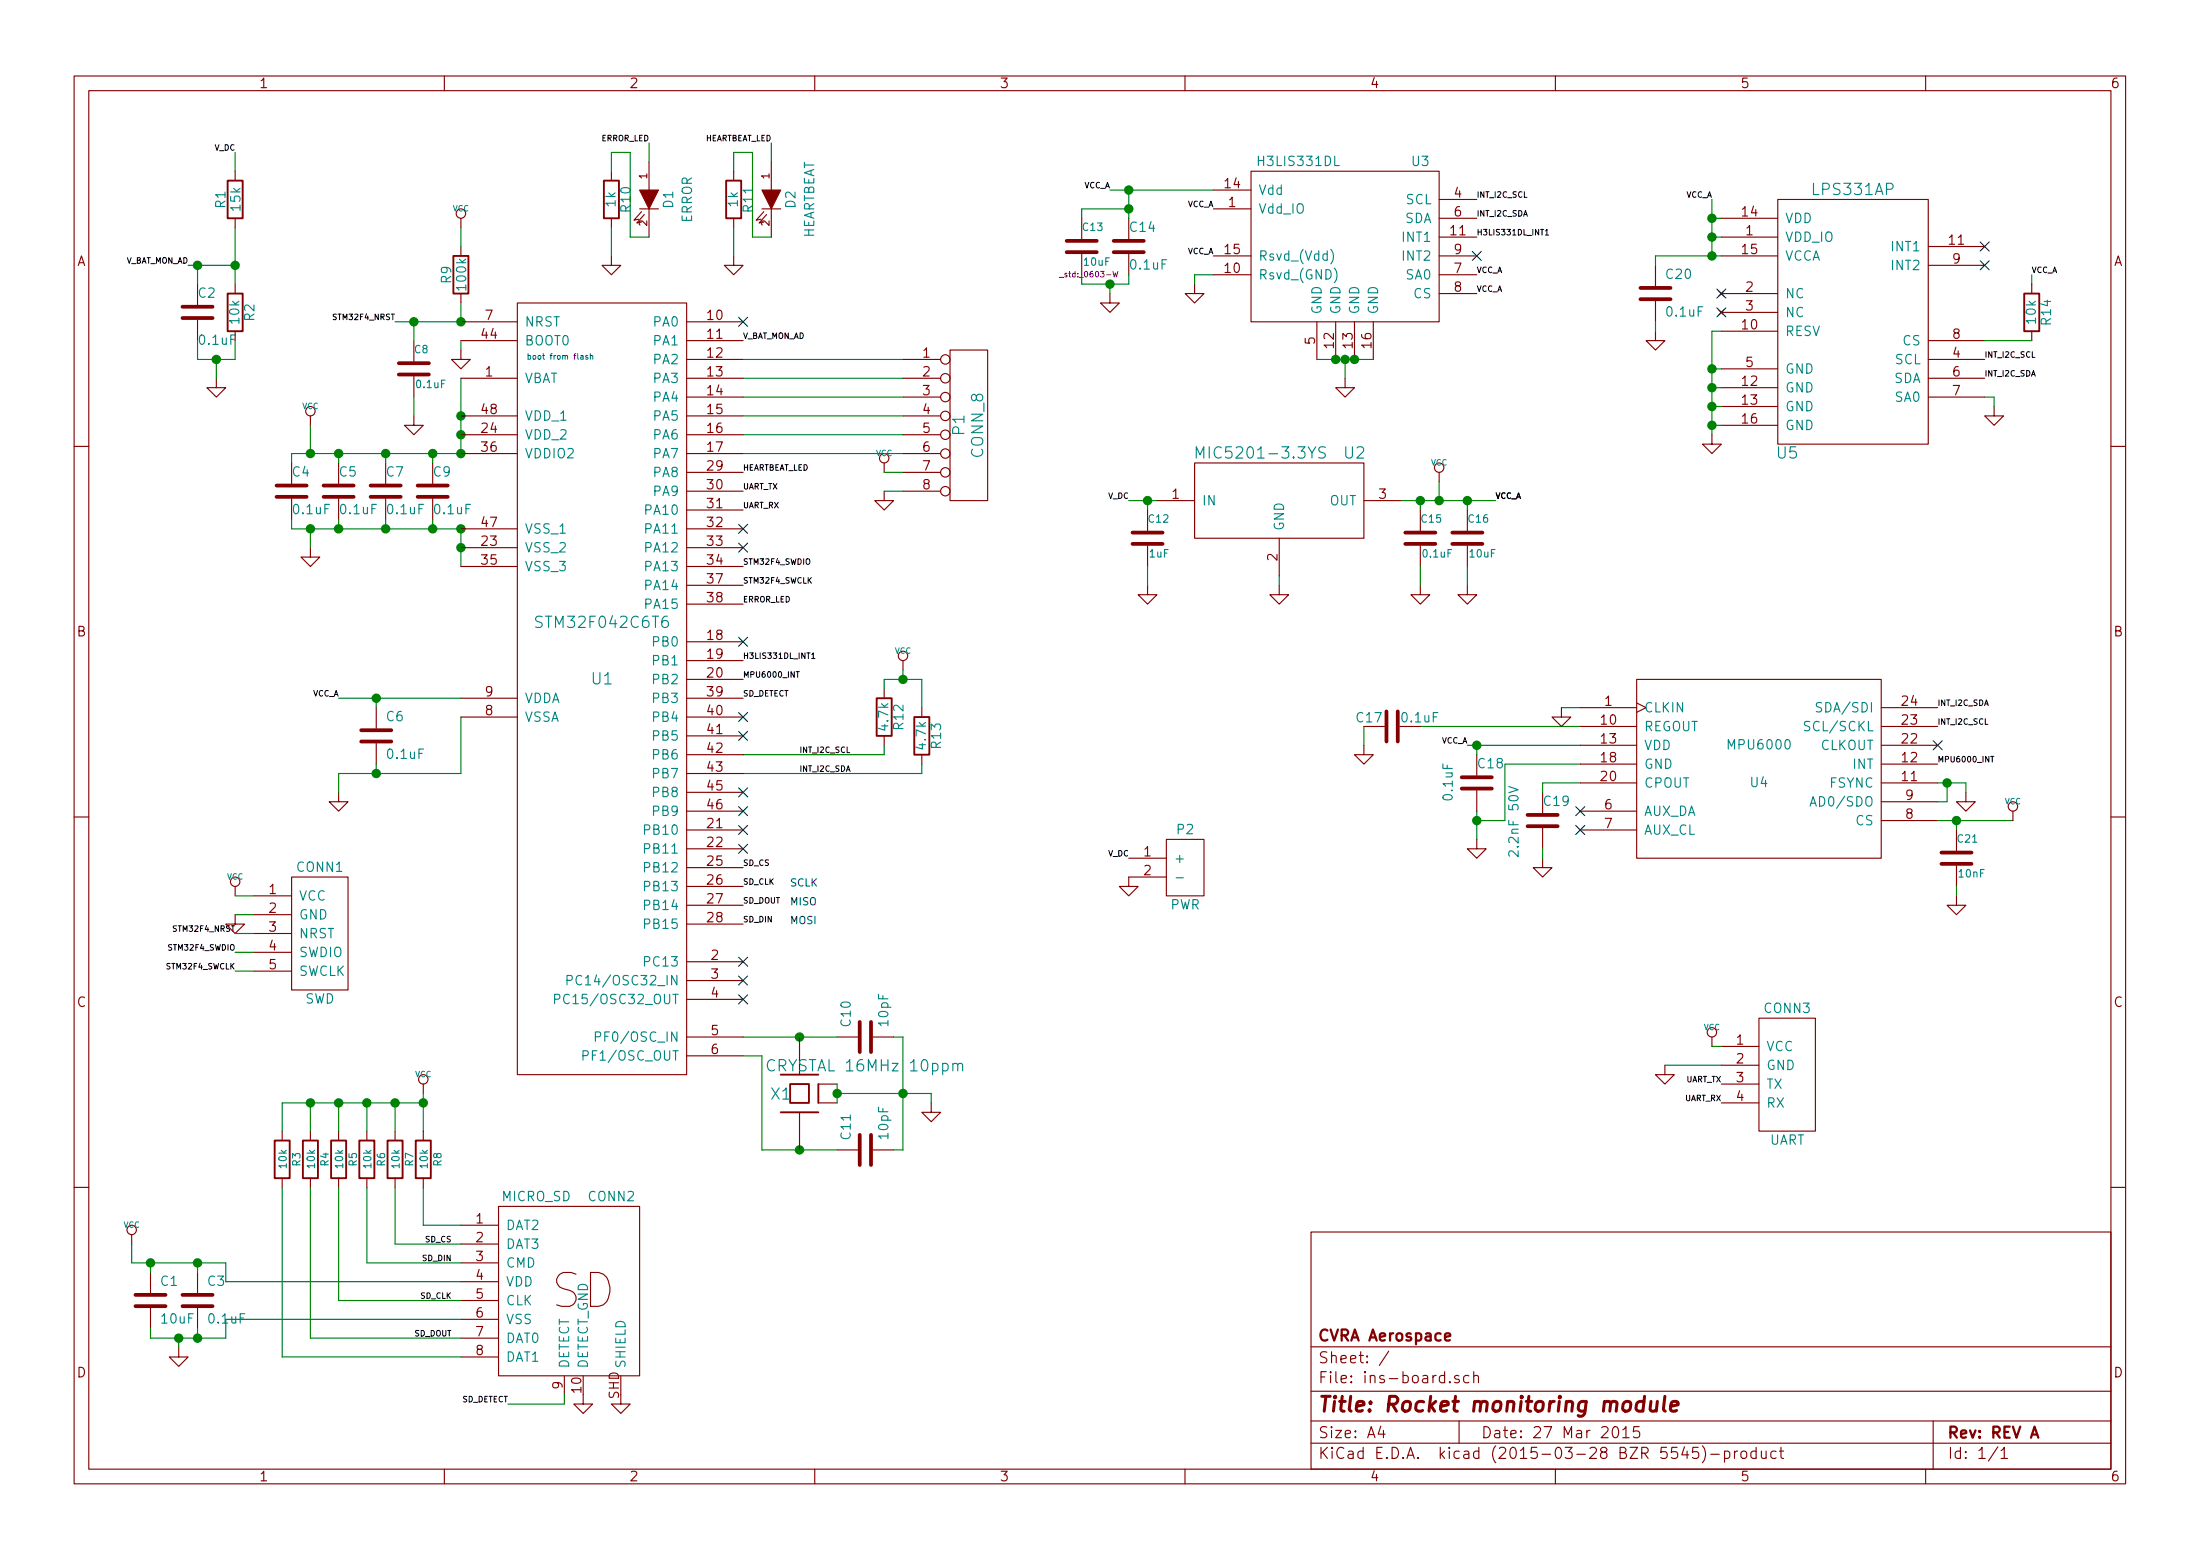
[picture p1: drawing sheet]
EESchema Schematic File Version 2
LIBS:power
LIBS:device
LIBS:transistors
LIBS:conn
LIBS:linear
LIBS:regul
LIBS:74xx
LIBS:cmos4000
LIBS:adc-dac
LIBS:memory
LIBS:xilinx
LIBS:special
LIBS:microcontrollers
LIBS:dsp
LIBS:microchip
LIBS:analog_switches
LIBS:motorola
LIBS:texas
LIBS:intel
LIBS:audio
LIBS:interface
LIBS:digital-audio
LIBS:philips
LIBS:display
LIBS:cypress
LIBS:siliconi
LIBS:opto
LIBS:atmel
LIBS:contrib
LIBS:valves
LIBS:_connectors
LIBS:_div
LIBS:_sensors
LIBS:_stm32
LIBS:_linear-regulators
LIBS:ins-board-cache
EELAYER 25 0
EELAYER END
$Descr A4 11693 8268
encoding utf-8
Sheet 1 1
Title "Rocket monitoring module"
Date "27 Mar 2015"
Rev "REV A"
Comp "CVRA Aerospace"
Comment1 ""
Comment2 ""
Comment3 ""
Comment4 ""
$EndDescr
$Comp
L R R13
U 1 1
P 4900 3900
F 0 "R13" V 4980 3900 50  0000 C CNN
F 1 "4.7k" V 4900 3900 50  0000 C CNN
F 2 "_std:_0603-W" H 4900 3900 60  0001 C CNN
F 3 "" H 4900 3900 60  0001 C CNN
	1    4900 3900
	1    0    0    -1  
$EndComp
$Comp
L R R12
U 1 1
P 4700 3800
F 0 "R12" V 4780 3800 50  0000 C CNN
F 1 "4.7k" V 4700 3800 50  0000 C CNN
F 2 "_std:_0603-W" H 4700 3800 60  0001 C CNN
F 3 "" H 4700 3800 60  0001 C CNN
	1    4700 3800
	1    0    0    -1  
$EndComp
Text Label 10300 4050 0    30   ~ 0
MPU6000_INT
Text Label 3950 3700 0    30   ~ 0
SD_DETECT
Text Label 2700 7450 2    30   ~ 0
SD_DETECT
Text Label 1250 800  2    30   ~ 0
V_DC
$Comp
L C C2
U 1 1
P 1050 1650
F 0 "C2" H 1050 1750 50  0000 L CNN
F 1 "0.1uF" H 1050 1500 50  0000 L CNN
F 2 "_std:_0603-W" H 1050 1650 60  0001 C CNN
F 3 "" H 1050 1650 60  0001 C CNN
	1    1050 1650
	1    0    0    -1  
$EndComp
$Comp
L R R2
U 1 1
P 1250 1650
F 0 "R2" V 1330 1650 50  0000 C CNN
F 1 "10k" V 1250 1650 50  0000 C CNN
F 2 "_std:_0603-W" H 1250 1650 60  0001 C CNN
F 3 "" H 1250 1650 60  0001 C CNN
	1    1250 1650
	1    0    0    -1  
$EndComp
$Comp
L R R1
U 1 1
P 1250 1050
F 0 "R1" V 1330 1050 50  0000 C CNN
F 1 "15k" V 1250 1050 50  0000 C CNN
F 2 "_std:_0603-W" H 1250 1050 60  0001 C CNN
F 3 "" H 1250 1050 60  0001 C CNN
	1    1250 1050
	-1   0    0    1   
$EndComp
Text Label 1000 1400 2    30   ~ 0
V_BAT_MON_AD
Text Label 3950 3600 0    30   ~ 0
MPU6000_INT
Text Label 3950 3200 0    30   ~ 0
ERROR_LED
Text Label 3450 750  2    30   ~ 0
ERROR_LED
$Comp
L GND #PWR01
U 1 1
P 3250 1350
F 0 "#PWR01" H 3250 1350 30  0001 C CNN
F 1 "GND" H 3250 1280 30  0001 C CNN
F 2 "" H 3250 1350 60  0001 C CNN
F 3 "" H 3250 1350 60  0001 C CNN
	1    3250 1350
	1    0    0    -1  
$EndComp
$Comp
L R R10
U 1 1
P 3250 1050
F 0 "R10" V 3330 1050 50  0000 C CNN
F 1 "1k" V 3250 1050 50  0000 C CNN
F 2 "_std:_0603-W" H 3250 1050 60  0001 C CNN
F 3 "" H 3250 1050 60  0001 C CNN
	1    3250 1050
	1    0    0    -1  
$EndComp
$Comp
L LED D1
U 1 1
P 3450 1050
F 0 "D1" H 3450 1150 50  0000 C CNN
F 1 "ERROR" H 3450 1250 50  0000 C CNN
F 2 "_std:_0603-W" H 3450 1050 60  0001 C CNN
F 3 "" H 3450 1050 60  0001 C CNN
	1    3450 1050
	0    1    1    0   
$EndComp
Text Label 4250 4100 0    30   ~ 0
INT_I2C_SDA
Text Label 4250 4000 0    30   ~ 0
INT_I2C_SCL
$Comp
L GND #PWR02
U 1 1
P 4950 5850
F 0 "#PWR02" H 4950 5850 30  0001 C CNN
F 1 "GND" H 4950 5780 30  0001 C CNN
F 2 "" H 4950 5850 60  0001 C CNN
F 3 "" H 4950 5850 60  0001 C CNN
	1    4950 5850
	1    0    0    -1  
$EndComp
$Comp
L C C10
U 1 1
P 4600 5500
F 0 "C10" H 4650 5600 50  0000 L CNN
F 1 "10pF" H 4650 5400 50  0000 L CNN
F 2 "_std:_0603-W" H 4600 5500 60  0001 C CNN
F 3 "" H 4600 5500 60  0001 C CNN
	1    4600 5500
	0    -1   -1   0   
$EndComp
$Comp
L C C11
U 1 1
P 4600 6100
F 0 "C11" H 4650 6200 50  0000 L CNN
F 1 "10pF" H 4650 6000 50  0000 L CNN
F 2 "_std:_0603-W" H 4600 6100 60  0001 C CNN
F 3 "" H 4600 6100 60  0001 C CNN
	1    4600 6100
	0    -1   -1   0   
$EndComp
Text Label 6000 4550 2    30   ~ 0
V_DC
$Comp
L GND #PWR03
U 1 1
P 6000 4650
F 0 "#PWR03" H 6000 4650 30  0001 C CNN
F 1 "GND" H 6000 4580 30  0001 C CNN
F 2 "" H 6000 4650 60  0001 C CNN
F 3 "" H 6000 4650 60  0001 C CNN
	1    6000 4650
	1    0    0    -1  
$EndComp
$Comp
L C C1
U 1 1
P 800 6900
F 0 "C1" H 850 7000 50  0000 L CNN
F 1 "10uF" H 850 6800 50  0000 L CNN
F 2 "_std:_0603-W" H 800 6900 60  0001 C CNN
F 3 "" H 800 6900 60  0001 C CNN
	1    800  6900
	1    0    0    -1  
$EndComp
$Comp
L VCC #PWR04
U 1 1
P 700 6600
F 0 "#PWR04" H 700 6700 30  0001 C CNN
F 1 "VCC" H 700 6700 30  0000 C CNN
F 2 "" H 700 6600 60  0001 C CNN
F 3 "" H 700 6600 60  0001 C CNN
	1    700  6600
	1    0    0    -1  
$EndComp
$Comp
L C C3
U 1 1
P 1050 6900
F 0 "C3" H 1100 7000 50  0000 L CNN
F 1 "0.1uF" H 1100 6800 50  0000 L CNN
F 2 "_std:_0603-W" H 1050 6900 60  0001 C CNN
F 3 "" H 1050 6900 60  0001 C CNN
	1    1050 6900
	1    0    0    -1  
$EndComp
$Comp
L GND #PWR05
U 1 1
P 3300 7400
F 0 "#PWR05" H 3300 7400 30  0001 C CNN
F 1 "GND" H 3300 7330 30  0001 C CNN
F 2 "" H 3300 7400 60  0001 C CNN
F 3 "" H 3300 7400 60  0001 C CNN
	1    3300 7400
	1    0    0    -1  
$EndComp
$Comp
L GND #PWR06
U 1 1
P 950 7150
F 0 "#PWR06" H 950 7150 30  0001 C CNN
F 1 "GND" H 950 7080 30  0001 C CNN
F 2 "" H 950 7150 60  0001 C CNN
F 3 "" H 950 7150 60  0001 C CNN
	1    950  7150
	1    0    0    -1  
$EndComp
Text Label 2100 1700 2    30   ~ 0
STM32F4_NRST
Text Label 1250 4950 2    30   ~ 0
STM32F4_NRST
Text Label 2400 6900 2    30   ~ 0
SD_CLK
Text Label 2400 7100 2    30   ~ 0
SD_DOUT
Text Label 2400 6700 2    30   ~ 0
SD_DIN
Text Notes 2800 1900 0    30   ~ 0
boot from flash
$Comp
L GND #PWR07
U 1 1
P 2450 1850
F 0 "#PWR07" H 2450 1850 30  0001 C CNN
F 1 "GND" H 2450 1780 30  0001 C CNN
F 2 "" H 2450 1850 60  0001 C CNN
F 3 "" H 2450 1850 60  0001 C CNN
	1    2450 1850
	1    0    0    -1  
$EndComp
$Comp
L VCC #PWR08
U 1 1
P 2450 1200
F 0 "#PWR08" H 2450 1300 30  0001 C CNN
F 1 "VCC" H 2450 1300 30  0000 C CNN
F 2 "" H 2450 1200 60  0001 C CNN
F 3 "" H 2450 1200 60  0001 C CNN
	1    2450 1200
	1    0    0    -1  
$EndComp
$Comp
L R R9
U 1 1
P 2450 1450
F 0 "R9" V 2530 1450 50  0000 C CNN
F 1 "100k" V 2450 1450 50  0000 C CNN
F 2 "_std:_0603-W" H 2450 1450 60  0001 C CNN
F 3 "" H 2450 1450 60  0001 C CNN
	1    2450 1450
	-1   0    0    1   
$EndComp
$Comp
L VCC #PWR09
U 1 1
P 1250 4750
F 0 "#PWR09" H 1250 4850 30  0001 C CNN
F 1 "VCC" H 1250 4850 30  0000 C CNN
F 2 "" H 1250 4750 60  0001 C CNN
F 3 "" H 1250 4750 60  0001 C CNN
	1    1250 4750
	1    0    0    -1  
$EndComp
$Comp
L GND #PWR010
U 1 1
P 1250 4850
F 0 "#PWR010" H 1250 4850 30  0001 C CNN
F 1 "GND" H 1250 4780 30  0001 C CNN
F 2 "" H 1250 4850 60  0001 C CNN
F 3 "" H 1250 4850 60  0001 C CNN
	1    1250 4850
	1    0    0    -1  
$EndComp
$Comp
L GND #PWR011
U 1 1
P 1800 4200
F 0 "#PWR011" H 1800 4200 30  0001 C CNN
F 1 "GND" H 1800 4130 30  0001 C CNN
F 2 "" H 1800 4200 60  0001 C CNN
F 3 "" H 1800 4200 60  0001 C CNN
	1    1800 4200
	1    0    0    -1  
$EndComp
$Comp
L GND #PWR012
U 1 1
P 1650 2900
F 0 "#PWR012" H 1650 2900 30  0001 C CNN
F 1 "GND" H 1650 2830 30  0001 C CNN
F 2 "" H 1650 2900 60  0001 C CNN
F 3 "" H 1650 2900 60  0001 C CNN
	1    1650 2900
	1    0    0    -1  
$EndComp
$Comp
L C C4
U 1 1
P 1550 2600
F 0 "C4" H 1550 2700 50  0000 L CNN
F 1 "0.1uF" H 1550 2500 50  0000 L CNN
F 2 "_std:_0603-W" H 1550 2600 60  0001 C CNN
F 3 "" H 1550 2600 60  0001 C CNN
	1    1550 2600
	1    0    0    -1  
$EndComp
$Comp
L C C5
U 1 1
P 1800 2600
F 0 "C5" H 1800 2700 50  0000 L CNN
F 1 "0.1uF" H 1800 2500 50  0000 L CNN
F 2 "_std:_0603-W" H 1800 2600 60  0001 C CNN
F 3 "" H 1800 2600 60  0001 C CNN
	1    1800 2600
	1    0    0    -1  
$EndComp
$Comp
L C C7
U 1 1
P 2050 2600
F 0 "C7" H 2050 2700 50  0000 L CNN
F 1 "0.1uF" H 2050 2500 50  0000 L CNN
F 2 "_std:_0603-W" H 2050 2600 60  0001 C CNN
F 3 "" H 2050 2600 60  0001 C CNN
	1    2050 2600
	1    0    0    -1  
$EndComp
$Comp
L C C9
U 1 1
P 2300 2600
F 0 "C9" H 2300 2700 50  0000 L CNN
F 1 "0.1uF" H 2300 2500 50  0000 L CNN
F 2 "_std:_0603-W" H 2300 2600 60  0001 C CNN
F 3 "" H 2300 2600 60  0001 C CNN
	1    2300 2600
	1    0    0    -1  
$EndComp
$Comp
L C C6
U 1 1
P 2000 3900
F 0 "C6" H 2050 4000 50  0000 L CNN
F 1 "0.1uF" H 2050 3800 50  0000 L CNN
F 2 "_std:_0603-W" H 2000 3900 60  0001 C CNN
F 3 "" H 2000 3900 60  0001 C CNN
	1    2000 3900
	1    0    0    -1  
$EndComp
$Comp
L VCC #PWR013
U 1 1
P 1650 2250
F 0 "#PWR013" H 1650 2350 30  0001 C CNN
F 1 "VCC" H 1650 2350 30  0000 C CNN
F 2 "" H 1650 2250 60  0001 C CNN
F 3 "" H 1650 2250 60  0001 C CNN
	1    1650 2250
	1    0    0    -1  
$EndComp
$Comp
L MICRO_SD CONN2
U 1 1
P 3050 6850
F 0 "CONN2" H 3250 7350 50  0000 C CNN
F 1 "MICRO_SD" H 2850 7350 50  0000 C CNN
F 2 "_div:_Molex-microSD-502570-0893" H 3150 6850 50  0001 C CNN
F 3 "DOCUMENTATION" H 3150 6850 50  0001 C CNN
	1    3050 6850
	1    0    0    -1  
$EndComp
$Comp
L GND #PWR014
U 1 1
P 3900 1350
F 0 "#PWR014" H 3900 1350 30  0001 C CNN
F 1 "GND" H 3900 1280 30  0001 C CNN
F 2 "" H 3900 1350 60  0001 C CNN
F 3 "" H 3900 1350 60  0001 C CNN
	1    3900 1350
	1    0    0    -1  
$EndComp
$Comp
L R R11
U 1 1
P 3900 1050
F 0 "R11" V 3980 1050 50  0000 C CNN
F 1 "1k" V 3900 1050 50  0000 C CNN
F 2 "_std:_0603-W" H 3900 1050 60  0001 C CNN
F 3 "" H 3900 1050 60  0001 C CNN
	1    3900 1050
	1    0    0    -1  
$EndComp
$Comp
L LED D2
U 1 1
P 4100 1050
F 0 "D2" H 4100 1150 50  0000 C CNN
F 1 "HEARTBEAT" H 4100 1250 50  0000 C CNN
F 2 "_std:_0603-W" H 4100 1050 60  0001 C CNN
F 3 "" H 4100 1050 60  0001 C CNN
	1    4100 1050
	0    1    1    0   
$EndComp
Text Label 4100 750  2    30   ~ 0
HEARTBEAT_LED
Text Label 3950 2500 0    30   ~ 0
HEARTBEAT_LED
Text Label 7850 1250 0    30   ~ 0
H3LIS331DL_INT1
$Comp
L GND #PWR015
U 1 1
P 1150 2000
F 0 "#PWR015" H 1150 2000 30  0001 C CNN
F 1 "GND" H 1150 1930 30  0001 C CNN
F 2 "" H 1150 2000 60  0000 C CNN
F 3 "" H 1150 2000 60  0000 C CNN
	1    1150 2000
	1    0    0    -1  
$EndComp
Connection ~ 2450 2300
Connection ~ 2450 2200
Connection ~ 2050 2800
Connection ~ 1800 2800
Connection ~ 1800 2400
Connection ~ 2050 2400
Connection ~ 2300 2400
Connection ~ 2300 2800
Connection ~ 2000 4100
Connection ~ 2000 3700
Wire Wire Line
	1050 1900 1250 1900
Wire Wire Line
	1050 1800 1050 1900
Wire Wire Line
	1000 1400 1250 1400
Wire Wire Line
	3950 5500 4450 5500
Wire Wire Line
	4800 5500 4800 6100
Wire Wire Line
	1800 4100 2450 4100
Wire Wire Line
	1200 7100 1200 7000
Wire Wire Line
	2450 1800 2450 1850
Connection ~ 1650 2800
Wire Wire Line
	1650 2800 1650 2900
Connection ~ 2450 2400
Wire Wire Line
	2450 2800 2450 3000
Wire Wire Line
	1650 2400 1650 2250
Connection ~ 1650 2400
Wire Wire Line
	2450 4100 2450 3800
Wire Wire Line
	1800 4100 1800 4200
Wire Wire Line
	2100 1700 2450 1700
Wire Wire Line
	950  7100 950  7150
Wire Wire Line
	1200 6700 1200 6800
Wire Wire Line
	800  7100 1200 7100
Connection ~ 950  7100
Wire Wire Line
	4450 5800 4950 5800
Connection ~ 4800 5800
Wire Wire Line
	4050 6100 4450 6100
Wire Wire Line
	3250 1200 3250 1350
Wire Wire Line
	3350 800  3350 1250
Wire Wire Line
	3350 1250 3450 1250
Wire Wire Line
	700  6700 1200 6700
Wire Wire Line
	1250 1200 1250 1500
Connection ~ 1150 1900
Wire Wire Line
	1050 1400 1050 1500
Wire Wire Line
	4900 3600 4900 3750
Wire Wire Line
	4700 3600 4900 3600
Connection ~ 1050 6700
Connection ~ 800  6700
Connection ~ 1050 7100
Connection ~ 4250 5500
Connection ~ 4250 6100
Connection ~ 1250 1400
Connection ~ 2450 1700
Connection ~ 1050 1400
Wire Wire Line
	1950 6700 2450 6700
Wire Wire Line
	1200 6800 2450 6800
Wire Wire Line
	1800 6900 2450 6900
Wire Wire Line
	1200 7000 2450 7000
Wire Wire Line
	1650 7100 2450 7100
Wire Wire Line
	3950 4000 4700 4000
Wire Wire Line
	3950 4100 4900 4100
Wire Wire Line
	3900 1200 3900 1350
Wire Wire Line
	4000 800  4000 1250
Wire Wire Line
	4000 1250 4100 1250
Wire Wire Line
	4950 5800 4950 5850
Wire Wire Line
	4050 6100 4050 5600
Wire Wire Line
	4050 5600 3950 5600
Wire Wire Line
	1150 2000 1150 1900
Wire Wire Line
	700  6700 700  6600
Wire Wire Line
	2700 7450 3000 7450
Wire Wire Line
	3000 7450 3000 7400
$Comp
L XTAL-SMD-4-PADS X1
U 1 1
P 4250 5800
F 0 "X1" V 4250 5900 60  0000 C CNN
F 1 "CRYSTAL 16MHz 10ppm" V 4400 5450 60  0000 C CNN
F 2 "_div:_TSX-3225-SMD-XTAL" H 4250 5800 60  0001 C CNN
F 3 "" H 4250 5800 60  0000 C CNN
	1    4250 5800
	0    -1   -1   0   
$EndComp
Wire Wire Line
	4450 5750 4450 5850
Connection ~ 4450 5800
$Comp
L GND #PWR016
U 1 1
P 3100 7400
F 0 "#PWR016" H 3100 7400 30  0001 C CNN
F 1 "GND" H 3100 7330 30  0001 C CNN
F 2 "" H 3100 7400 60  0001 C CNN
F 3 "" H 3100 7400 60  0001 C CNN
	1    3100 7400
	1    0    0    -1  
$EndComp
Wire Wire Line
	3250 800  3350 800 
Wire Wire Line
	3450 750  3450 850 
Wire Wire Line
	3900 800  4000 800 
Wire Wire Line
	4100 750  4100 850 
$Comp
L PWR P2
U 1 1
P 6350 4600
F 0 "P2" H 6300 4800 50  0000 C CNN
F 1 "PWR" H 6300 4400 50  0000 C CNN
F 2 "_connectors:_Molex-PicoBlade-SMD-2" H 6600 4600 50  0001 C CNN
F 3 "DOCUMENTATION" H 6600 4600 50  0001 C CNN
	1    6350 4600
	1    0    0    -1  
$EndComp
Connection ~ 7850 3950
Wire Wire Line
	7800 3950 8400 3950
Wire Wire Line
	7550 3850 8400 3850
Wire Wire Line
	8300 3750 8400 3750
Wire Wire Line
	8400 4050 8000 4050
Wire Wire Line
	7850 4300 7850 4450
Wire Wire Line
	7250 3850 7250 3950
Wire Wire Line
	7850 4350 8000 4350
Wire Wire Line
	8000 4350 8000 4050
Wire Wire Line
	8200 4150 8400 4150
Connection ~ 7850 4350
$Comp
L C C20
U 1 1
P 8800 1550
F 0 "C20" H 8850 1650 50  0000 L CNN
F 1 "0.1uF" H 8850 1450 50  0000 L CNN
F 2 "_std:_0603-W" H 8800 1550 60  0001 C CNN
F 3 "" H 8800 1550 60  0001 C CNN
	1    8800 1550
	1    0    0    -1  
$EndComp
$Comp
L MPU6000 U4
U 1 1
P 9350 4050
F 0 "U4" H 9350 3950 50  0000 C CNN
F 1 "MPU6000" H 9350 4150 50  0000 C CNN
F 2 "_sensors:_MPU-60X0" H 9350 4050 50  0001 C CNN
F 3 "DOCUMENTATION" H 9350 4050 50  0001 C CNN
	1    9350 4050
	1    0    0    -1  
$EndComp
$Comp
L GND #PWR017
U 1 1
P 8300 3750
F 0 "#PWR017" H 8300 3750 30  0001 C CNN
F 1 "GND" H 8300 3680 30  0001 C CNN
F 2 "" H 8300 3750 60  0001 C CNN
F 3 "" H 8300 3750 60  0001 C CNN
	1    8300 3750
	1    0    0    -1  
$EndComp
$Comp
L C C17
U 1 1
P 7400 3850
F 0 "C17" V 7450 3900 50  0000 L CNN
F 1 "0.1uF" V 7450 3600 50  0000 L CNN
F 2 "_std:_0603-W" H 7400 3850 60  0001 C CNN
F 3 "" H 7400 3850 60  0001 C CNN
	1    7400 3850
	0    -1   -1   0   
$EndComp
$Comp
L GND #PWR018
U 1 1
P 7250 3950
F 0 "#PWR018" H 7250 3950 30  0001 C CNN
F 1 "GND" H 7250 3880 30  0001 C CNN
F 2 "" H 7250 3950 60  0001 C CNN
F 3 "" H 7250 3950 60  0001 C CNN
	1    7250 3950
	1    0    0    -1  
$EndComp
$Comp
L GND #PWR019
U 1 1
P 7850 4450
F 0 "#PWR019" H 7850 4450 30  0001 C CNN
F 1 "GND" H 7850 4380 30  0001 C CNN
F 2 "" H 7850 4450 60  0001 C CNN
F 3 "" H 7850 4450 60  0001 C CNN
	1    7850 4450
	1    0    0    -1  
$EndComp
$Comp
L C C19
U 1 1
P 8200 4350
F 0 "C19" H 8200 4450 50  0000 L CNN
F 1 "2.2nF 50V" V 8050 4150 50  0000 L CNN
F 2 "_std:_0603-W" H 8200 4350 60  0001 C CNN
F 3 "" H 8200 4350 60  0001 C CNN
	1    8200 4350
	1    0    0    -1  
$EndComp
$Comp
L GND #PWR020
U 1 1
P 8200 4550
F 0 "#PWR020" H 8200 4550 30  0001 C CNN
F 1 "GND" H 8200 4480 30  0001 C CNN
F 2 "" H 8200 4550 60  0001 C CNN
F 3 "" H 8200 4550 60  0001 C CNN
	1    8200 4550
	1    0    0    -1  
$EndComp
$Comp
L C C18
U 1 1
P 7850 4150
F 0 "C18" H 7850 4250 50  0000 L CNN
F 1 "0.1uF" V 7700 4050 50  0000 L CNN
F 2 "_std:_0603-W" H 7850 4150 60  0001 C CNN
F 3 "" H 7850 4150 60  0001 C CNN
	1    7850 4150
	1    0    0    -1  
$EndComp
NoConn ~ 10300 3950
NoConn ~ 8400 4300
NoConn ~ 8400 4400
$Comp
L GND #PWR021
U 1 1
P 10600 2150
F 0 "#PWR021" H 10600 2150 30  0001 C CNN
F 1 "GND" H 10600 2080 30  0001 C CNN
F 2 "" H 10600 2150 60  0001 C CNN
F 3 "" H 10600 2150 60  0001 C CNN
	1    10600 2150
	1    0    0    -1  
$EndComp
$Comp
L GND #PWR022
U 1 1
P 8800 1750
F 0 "#PWR022" H 8800 1750 30  0001 C CNN
F 1 "GND" H 8800 1680 30  0001 C CNN
F 2 "" H 8800 1750 60  0001 C CNN
F 3 "" H 8800 1750 60  0001 C CNN
	1    8800 1750
	1    0    0    -1  
$EndComp
$Comp
L C C14
U 1 1
P 6000 1300
F 0 "C14" H 6000 1400 50  0000 L CNN
F 1 "0.1uF" H 6000 1200 50  0000 L CNN
F 2 "_std:_0603-W" H 6000 1300 60  0001 C CNN
F 3 "" H 6000 1300 60  0001 C CNN
	1    6000 1300
	1    0    0    -1  
$EndComp
$Comp
L H3LIS331DL U3
U 1 1
P 7150 1350
F 0 "U3" H 7550 1850 50  0000 C CNN
F 1 "H3LIS331DL" H 6900 1850 50  0000 C CNN
F 2 "_sensors:_H3LIS331DL" H 7300 1350 50  0001 C CNN
F 3 "high-g accelerometer" H 7300 1350 50  0001 C CNN
	1    7150 1350
	1    0    0    -1  
$EndComp
Wire Wire Line
	5900 1000 6450 1000
Wire Wire Line
	6000 1000 6000 1150
Connection ~ 6000 1000
$Comp
L GND #PWR023
U 1 1
P 5900 1550
F 0 "#PWR023" H 5900 1550 30  0001 C CNN
F 1 "GND" H 5900 1480 30  0001 C CNN
F 2 "" H 5900 1550 60  0000 C CNN
F 3 "" H 5900 1550 60  0000 C CNN
	1    5900 1550
	1    0    0    -1  
$EndComp
$Comp
L GND #PWR024
U 1 1
P 7150 2000
F 0 "#PWR024" H 7150 2000 30  0001 C CNN
F 1 "GND" H 7150 1930 30  0001 C CNN
F 2 "" H 7150 2000 60  0000 C CNN
F 3 "" H 7150 2000 60  0000 C CNN
	1    7150 2000
	1    0    0    -1  
$EndComp
Wire Wire Line
	7000 1900 7300 1900
Wire Wire Line
	7150 2000 7150 1900
Connection ~ 7150 1900
Connection ~ 7100 1900
Connection ~ 7200 1900
$Comp
L C C13
U 1 1
P 5750 1300
F 0 "C13" H 5750 1400 40  0000 L CNN
F 1 "10uF" H 5756 1215 40  0000 L CNN
F 2 "_std:_0603-W" H 5788 1150 30  0000 C CNN
F 3 "~" H 5750 1300 60  0000 C CNN
	1    5750 1300
	1    0    0    -1  
$EndComp
Wire Wire Line
	5750 1500 6000 1500
Wire Wire Line
	5750 1100 6000 1100
Connection ~ 6000 1100
Wire Wire Line
	5900 1500 5900 1550
Connection ~ 5900 1500
$Comp
L SWD CONN1
U 1 1
P 1700 4950
F 0 "CONN1" H 1700 5300 50  0000 C CNN
F 1 "SWD" H 1700 4600 50  0000 C CNN
F 2 "_connectors:_Pin2mm_5z" H 1700 4800 50  0001 C CNN
F 3 "DOCUMENTATION" H 1700 4800 50  0001 C CNN
	1    1700 4950
	1    0    0    -1  
$EndComp
$Comp
L C C8
U 1 1
P 2200 1950
F 0 "C8" H 2200 2050 40  0000 L CNN
F 1 "0.1uF" H 2206 1865 40  0000 L CNN
F 2 "_std:_0603-W" H 2238 1800 30  0001 C CNN
F 3 "" H 2200 1950 60  0000 C CNN
	1    2200 1950
	1    0    0    -1  
$EndComp
Wire Wire Line
	2200 1800 2200 1700
Connection ~ 2200 1700
$Comp
L GND #PWR025
U 1 1
P 2200 2200
F 0 "#PWR025" H 2200 2200 30  0001 C CNN
F 1 "GND" H 2200 2130 30  0001 C CNN
F 2 "" H 2200 2200 60  0000 C CNN
F 3 "" H 2200 2200 60  0000 C CNN
	1    2200 2200
	1    0    0    -1  
$EndComp
Wire Wire Line
	2200 2200 2200 2100
Text Label 10550 2000 0    30   ~ 0
INT_I2C_SDA
Text Label 10550 1900 0    30   ~ 0
INT_I2C_SCL
Text Label 7850 1150 0    30   ~ 0
INT_I2C_SDA
Text Label 7850 1050 0    30   ~ 0
INT_I2C_SCL
Text Label 9100 1050 2    30   ~ 0
VCC_A
Text Label 5900 1000 2    30   ~ 0
VCC_A
Text Label 6450 1100 2    30   ~ 0
VCC_A
Text Label 6450 1350 2    30   ~ 0
VCC_A
$Comp
L GND #PWR026
U 1 1
P 6350 1500
F 0 "#PWR026" H 6350 1500 30  0001 C CNN
F 1 "GND" H 6350 1430 30  0001 C CNN
F 2 "" H 6350 1500 60  0000 C CNN
F 3 "" H 6350 1500 60  0000 C CNN
	1    6350 1500
	1    0    0    -1  
$EndComp
Wire Wire Line
	6350 1500 6350 1450
Wire Wire Line
	6350 1450 6450 1450
Text Label 10300 3750 0    30   ~ 0
INT_I2C_SDA
Text Label 10300 3850 0    30   ~ 0
INT_I2C_SCL
Text Label 7800 3950 2    30   ~ 0
VCC_A
$Comp
L C C21
U 1 1
P 10400 4550
F 0 "C21" H 10400 4650 40  0000 L CNN
F 1 "10nF" H 10406 4465 40  0000 L CNN
F 2 "_std:_0603-W" H 10438 4400 30  0001 C CNN
F 3 "" H 10400 4550 60  0000 C CNN
	1    10400 4550
	1    0    0    -1  
$EndComp
Wire Wire Line
	10300 4350 10700 4350
$Comp
L GND #PWR027
U 1 1
P 10400 4750
F 0 "#PWR027" H 10400 4750 30  0001 C CNN
F 1 "GND" H 10400 4680 30  0001 C CNN
F 2 "" H 10400 4750 60  0000 C CNN
F 3 "" H 10400 4750 60  0000 C CNN
	1    10400 4750
	1    0    0    -1  
$EndComp
Wire Wire Line
	10400 4750 10400 4700
$Comp
L VCC #PWR028
U 1 1
P 10700 4350
F 0 "#PWR028" H 10700 4450 30  0001 C CNN
F 1 "VCC" H 10700 4450 30  0000 C CNN
F 2 "" H 10700 4350 60  0001 C CNN
F 3 "" H 10700 4350 60  0001 C CNN
	1    10700 4350
	1    0    0    -1  
$EndComp
Connection ~ 10400 4350
Text Label 7850 1450 0    30   ~ 0
VCC_A
Text Label 7850 1550 0    30   ~ 0
VCC_A
Text Label 6000 2650 2    30   ~ 0
V_DC
$Comp
L MIC5201-3.3YS U2
U 1 1
P 6800 2650
F 0 "U2" H 7200 2900 60  0000 C CNN
F 1 "MIC5201-3.3YS" H 6700 2900 60  0000 C CNN
F 2 "_std:_SOT23-3" H 6800 2650 60  0001 C CNN
F 3 "" H 6800 2650 60  0000 C CNN
	1    6800 2650
	1    0    0    -1  
$EndComp
Wire Wire Line
	6000 2650 6150 2650
$Comp
L VCC #PWR029
U 1 1
P 7650 2550
F 0 "#PWR029" H 7650 2650 30  0001 C CNN
F 1 "VCC" H 7650 2650 30  0000 C CNN
F 2 "" H 7650 2550 60  0001 C CNN
F 3 "" H 7650 2550 60  0001 C CNN
	1    7650 2550
	1    0    0    -1  
$EndComp
Text Label 7950 2650 0    30   ~ 0
VCC_A
Wire Wire Line
	7450 2650 7950 2650
Connection ~ 7650 2650
Wire Wire Line
	7650 2550 7650 2650
$Comp
L C C16
U 1 1
P 7800 2850
F 0 "C16" H 7800 2950 40  0000 L CNN
F 1 "10uF" H 7806 2765 40  0000 L CNN
F 2 "_std:_0603-W" H 7838 2700 30  0001 C CNN
F 3 "" H 7800 2850 60  0000 C CNN
	1    7800 2850
	1    0    0    -1  
$EndComp
$Comp
L C C12
U 1 1
P 6100 2850
F 0 "C12" H 6100 2950 40  0000 L CNN
F 1 "1uF" H 6106 2765 40  0000 L CNN
F 2 "_std:_0603-W" H 6138 2700 30  0001 C CNN
F 3 "" H 6100 2850 60  0000 C CNN
	1    6100 2850
	1    0    0    -1  
$EndComp
$Comp
L GND #PWR030
U 1 1
P 6100 3100
F 0 "#PWR030" H 6100 3100 30  0001 C CNN
F 1 "GND" H 6100 3030 30  0001 C CNN
F 2 "" H 6100 3100 60  0000 C CNN
F 3 "" H 6100 3100 60  0000 C CNN
	1    6100 3100
	1    0    0    -1  
$EndComp
$Comp
L GND #PWR031
U 1 1
P 6800 3100
F 0 "#PWR031" H 6800 3100 30  0001 C CNN
F 1 "GND" H 6800 3030 30  0001 C CNN
F 2 "" H 6800 3100 60  0000 C CNN
F 3 "" H 6800 3100 60  0000 C CNN
	1    6800 3100
	1    0    0    -1  
$EndComp
$Comp
L GND #PWR032
U 1 1
P 7800 3100
F 0 "#PWR032" H 7800 3100 30  0001 C CNN
F 1 "GND" H 7800 3030 30  0001 C CNN
F 2 "" H 7800 3100 60  0000 C CNN
F 3 "" H 7800 3100 60  0000 C CNN
	1    7800 3100
	1    0    0    -1  
$EndComp
Wire Wire Line
	7800 3100 7800 3000
Wire Wire Line
	6800 3100 6800 3050
Wire Wire Line
	6100 3000 6100 3100
$Comp
L UART CONN3
U 1 1
P 9500 5700
F 0 "CONN3" H 9500 6050 50  0000 C CNN
F 1 "UART" H 9500 5350 50  0000 C CNN
F 2 "_connectors:_Molex-PicoBlade-SMD-4" H 9500 5700 50  0001 C CNN
F 3 "DOCUMENTATION" H 9500 5700 50  0001 C CNN
	1    9500 5700
	1    0    0    -1  
$EndComp
$Comp
L VCC #PWR033
U 1 1
P 9100 5550
F 0 "#PWR033" H 9100 5650 30  0001 C CNN
F 1 "VCC" H 9100 5650 30  0000 C CNN
F 2 "" H 9100 5550 60  0001 C CNN
F 3 "" H 9100 5550 60  0001 C CNN
	1    9100 5550
	1    0    0    -1  
$EndComp
Wire Wire Line
	9150 5550 9100 5550
$Comp
L GND #PWR034
U 1 1
P 8850 5650
F 0 "#PWR034" H 8850 5650 30  0001 C CNN
F 1 "GND" H 8850 5580 30  0001 C CNN
F 2 "" H 8850 5650 60  0000 C CNN
F 3 "" H 8850 5650 60  0000 C CNN
	1    8850 5650
	1    0    0    -1  
$EndComp
Wire Wire Line
	8850 5650 9150 5650
$Comp
L C C15
U 1 1
P 7550 2850
F 0 "C15" H 7550 2950 40  0000 L CNN
F 1 "0.1uF" H 7556 2765 40  0000 L CNN
F 2 "_std:_0603-W" H 7588 2700 30  0001 C CNN
F 3 "" H 7550 2850 60  0000 C CNN
	1    7550 2850
	1    0    0    -1  
$EndComp
$Comp
L GND #PWR035
U 1 1
P 7550 3100
F 0 "#PWR035" H 7550 3100 30  0001 C CNN
F 1 "GND" H 7550 3030 30  0001 C CNN
F 2 "" H 7550 3100 60  0000 C CNN
F 3 "" H 7550 3100 60  0000 C CNN
	1    7550 3100
	1    0    0    -1  
$EndComp
Wire Wire Line
	7550 3100 7550 3000
Wire Wire Line
	2450 2400 2450 2000
Connection ~ 2450 2800
Connection ~ 2450 2900
$Comp
L STM32F042C6T6 U1
U 1 1
P 3200 3650
F 0 "U1" H 3200 3700 60  0000 C CNN
F 1 "STM32F042C6T6" H 3200 4000 60  0000 C CNN
F 2 "_lqfp:_LQFP48" H 3200 3750 60  0001 C CNN
F 3 "DOCUMENTATION" H 3200 3750 60  0001 C CNN
	1    3200 3650
	1    0    0    -1  
$EndComp
Text Label 7950 2650 0    30   ~ 0
VCC_A
Text Label 1800 3700 2    30   ~ 0
VCC_A
Wire Wire Line
	1250 4750 1350 4750
Wire Wire Line
	1250 4850 1350 4850
Wire Wire Line
	1250 4950 1350 4950
Text Label 3950 1800 0    30   ~ 0
V_BAT_MON_AD
Text Label 1250 5050 2    30   ~ 0
STM32F4_SWDIO
Text Label 1250 5150 2    30   ~ 0
STM32F4_SWCLK
Wire Wire Line
	1250 5150 1350 5150
Wire Wire Line
	1250 5050 1350 5050
Text Label 3950 3000 0    30   ~ 0
STM32F4_SWDIO
Text Label 3950 3100 0    30   ~ 0
STM32F4_SWCLK
Text Label 3950 4800 0    30   ~ 0
SD_DOUT
Text Label 3950 4900 0    30   ~ 0
SD_DIN
Text Label 3950 4700 0    30   ~ 0
SD_CLK
Text Notes 4200 4700 0    39   ~ 0
SCLK
Text Notes 4200 4900 0    39   ~ 0
MOSI
Text Notes 4200 4800 0    39   ~ 0
MISO
Text Label 9150 5750 2    30   ~ 0
UART_TX
Text Label 9150 5850 2    30   ~ 0
UART_RX
Text Label 3950 2600 0    30   ~ 0
UART_TX
Text Label 3950 2700 0    30   ~ 0
UART_RX
Text Label 3950 3500 0    30   ~ 0
H3LIS331DL_INT1
$Comp
L R R3
U 1 1
P 1500 6150
F 0 "R3" V 1580 6150 40  0000 C CNN
F 1 "10k" V 1507 6151 40  0000 C CNN
F 2 "_std:_0603-W" V 1430 6150 30  0001 C CNN
F 3 "" H 1500 6150 30  0000 C CNN
	1    1500 6150
	1    0    0    -1  
$EndComp
$Comp
L R R4
U 1 1
P 1650 6150
F 0 "R4" V 1730 6150 40  0000 C CNN
F 1 "10k" V 1657 6151 40  0000 C CNN
F 2 "_std:_0603-W" V 1580 6150 30  0001 C CNN
F 3 "" H 1650 6150 30  0000 C CNN
	1    1650 6150
	1    0    0    -1  
$EndComp
$Comp
L R R5
U 1 1
P 1800 6150
F 0 "R5" V 1880 6150 40  0000 C CNN
F 1 "10k" V 1807 6151 40  0000 C CNN
F 2 "_std:_0603-W" V 1730 6150 30  0001 C CNN
F 3 "" H 1800 6150 30  0000 C CNN
	1    1800 6150
	1    0    0    -1  
$EndComp
$Comp
L VCC #PWR036
U 1 1
P 2250 5800
F 0 "#PWR036" H 2250 5900 30  0001 C CNN
F 1 "VCC" H 2250 5900 30  0000 C CNN
F 2 "" H 2250 5800 60  0000 C CNN
F 3 "" H 2250 5800 60  0000 C CNN
	1    2250 5800
	1    0    0    -1  
$EndComp
Connection ~ 7550 2650
Connection ~ 7800 2650
Connection ~ 6100 2650
$Comp
L VCC #PWR037
U 1 1
P 4800 3550
F 0 "#PWR037" H 4800 3650 30  0001 C CNN
F 1 "VCC" H 4800 3650 30  0000 C CNN
F 2 "" H 4800 3550 60  0000 C CNN
F 3 "" H 4800 3550 60  0000 C CNN
	1    4800 3550
	1    0    0    -1  
$EndComp
Wire Wire Line
	4800 3600 4800 3550
Connection ~ 4800 3600
Wire Wire Line
	1550 2800 2450 2800
Wire Wire Line
	1550 2400 2450 2400
NoConn ~ 7850 1350
$Comp
L CONN_8 P1
U 1 1
P 5150 2250
F 0 "P1" V 5100 2250 60  0000 C CNN
F 1 "CONN_8" V 5200 2250 60  0000 C CNN
F 2 "_connectors:_Solder_Pad1.27_8" H 5150 2250 60  0001 C CNN
F 3 "" H 5150 2250 60  0000 C CNN
	1    5150 2250
	1    0    0    -1  
$EndComp
$Comp
L VCC #PWR038
U 1 1
P 4700 2500
F 0 "#PWR038" H 4700 2600 30  0001 C CNN
F 1 "VCC" H 4700 2600 30  0000 C CNN
F 2 "" H 4700 2500 60  0000 C CNN
F 3 "" H 4700 2500 60  0000 C CNN
	1    4700 2500
	1    0    0    -1  
$EndComp
$Comp
L GND #PWR039
U 1 1
P 4700 2600
F 0 "#PWR039" H 4700 2600 30  0001 C CNN
F 1 "GND" H 4700 2530 30  0001 C CNN
F 2 "" H 4700 2600 60  0000 C CNN
F 3 "" H 4700 2600 60  0000 C CNN
	1    4700 2600
	1    0    0    -1  
$EndComp
Wire Wire Line
	4800 1900 3950 1900
Wire Wire Line
	3950 2000 4800 2000
Wire Wire Line
	3950 2100 4800 2100
Wire Wire Line
	3950 2200 4800 2200
Wire Wire Line
	3950 2300 4800 2300
Wire Wire Line
	3950 2400 4800 2400
Text Label 2400 6600 2    30   ~ 0
SD_CS
Wire Wire Line
	2100 6600 2450 6600
Text Label 3950 4600 0    30   ~ 0
SD_CS
$Comp
L R R6
U 1 1
P 1950 6150
F 0 "R6" V 2030 6150 40  0000 C CNN
F 1 "10k" V 1957 6151 40  0000 C CNN
F 2 "_std:_0603-W" V 1880 6150 30  0001 C CNN
F 3 "" H 1950 6150 30  0000 C CNN
	1    1950 6150
	1    0    0    -1  
$EndComp
$Comp
L R R7
U 1 1
P 2100 6150
F 0 "R7" V 2180 6150 40  0000 C CNN
F 1 "10k" V 2107 6151 40  0000 C CNN
F 2 "_std:_0603-W" V 2030 6150 30  0001 C CNN
F 3 "" H 2100 6150 30  0000 C CNN
	1    2100 6150
	1    0    0    -1  
$EndComp
$Comp
L R R8
U 1 1
P 2250 6150
F 0 "R8" V 2330 6150 40  0000 C CNN
F 1 "10k" V 2257 6151 40  0000 C CNN
F 2 "_std:_0603-W" V 2180 6150 30  0001 C CNN
F 3 "" H 2250 6150 30  0000 C CNN
	1    2250 6150
	1    0    0    -1  
$EndComp
Wire Wire Line
	2450 6500 2250 6500
Wire Wire Line
	2250 6500 2250 6300
Wire Wire Line
	2100 6600 2100 6300
Wire Wire Line
	1950 6700 1950 6300
Wire Wire Line
	1800 6900 1800 6300
Wire Wire Line
	1650 7100 1650 6300
Wire Wire Line
	2450 7200 1500 7200
Wire Wire Line
	1500 7200 1500 6300
Wire Wire Line
	1500 6000 1500 5850
Wire Wire Line
	1500 5850 2250 5850
Wire Wire Line
	2250 5800 2250 6000
Connection ~ 2250 5850
Wire Wire Line
	1650 6000 1650 5850
Connection ~ 1650 5850
Wire Wire Line
	1800 5850 1800 6000
Connection ~ 1800 5850
Wire Wire Line
	1950 5850 1950 6000
Connection ~ 1950 5850
Wire Wire Line
	2100 5850 2100 6000
Connection ~ 2100 5850
$Comp
L LPS331AP U5
U 1 1
P 9850 1600
F 0 "U5" H 9500 800 60  0000 C CNN
F 1 "LPS331AP" H 9850 2200 60  0000 C CNN
F 2 "" H 9750 2550 40  0000 C CNN
F 3 "" H 9750 2550 40  0000 C CNN
	1    9850 1600
	1    0    0    -1  
$EndComp
Wire Wire Line
	10600 2150 10600 2100
Wire Wire Line
	10600 2100 10550 2100
Wire Wire Line
	8800 1750 8800 1700
Wire Wire Line
	8800 1350 9150 1350
Wire Wire Line
	9100 1050 9100 1350
Wire Wire Line
	9100 1250 9150 1250
Wire Wire Line
	9100 1150 9150 1150
Connection ~ 9100 1250
Connection ~ 9100 1150
Wire Wire Line
	8800 1400 8800 1350
Connection ~ 9100 1350
NoConn ~ 10550 1300
NoConn ~ 10550 1400
NoConn ~ 9150 1650
NoConn ~ 9150 1550
Wire Wire Line
	9150 1750 9100 1750
Wire Wire Line
	9100 1750 9100 2300
Wire Wire Line
	9100 2250 9150 2250
Wire Wire Line
	9150 2150 9100 2150
Connection ~ 9100 2150
Wire Wire Line
	9100 2050 9150 2050
Connection ~ 9100 2050
Wire Wire Line
	9150 1950 9100 1950
Connection ~ 9100 1950
$Comp
L GND #PWR040
U 1 1
P 9100 2300
F 0 "#PWR040" H 9100 2300 30  0001 C CNN
F 1 "GND" H 9100 2230 30  0001 C CNN
F 2 "" H 9100 2300 60  0001 C CNN
F 3 "" H 9100 2300 60  0001 C CNN
	1    9100 2300
	1    0    0    -1  
$EndComp
Connection ~ 9100 2250
$Comp
L GND #PWR041
U 1 1
P 10450 4200
F 0 "#PWR041" H 10450 4200 30  0001 C CNN
F 1 "GND" H 10450 4130 30  0001 C CNN
F 2 "" H 10450 4200 60  0000 C CNN
F 3 "" H 10450 4200 60  0000 C CNN
	1    10450 4200
	1    0    0    -1  
$EndComp
Wire Wire Line
	10300 4250 10350 4250
Wire Wire Line
	10350 4250 10350 4150
Wire Wire Line
	10300 4150 10450 4150
Wire Wire Line
	10450 4150 10450 4200
Connection ~ 10350 4150
Wire Wire Line
	10400 4400 10400 4350
Wire Wire Line
	7850 4000 7850 3950
Wire Wire Line
	8200 4200 8200 4150
Wire Wire Line
	8200 4500 8200 4550
Wire Wire Line
	7800 2700 7800 2650
Wire Wire Line
	7550 2700 7550 2650
Wire Wire Line
	6100 2700 6100 2650
Wire Wire Line
	5750 1100 5750 1150
Wire Wire Line
	5750 1450 5750 1500
Wire Wire Line
	6000 1500 6000 1450
Wire Wire Line
	3900 800  3900 900 
Wire Wire Line
	3250 800  3250 900 
Wire Wire Line
	2450 1300 2450 1200
Wire Wire Line
	2450 1700 2450 1600
Wire Wire Line
	2300 2450 2300 2400
Wire Wire Line
	2050 2450 2050 2400
Wire Wire Line
	1800 2450 1800 2400
Wire Wire Line
	1550 2450 1550 2400
Wire Wire Line
	1550 2750 1550 2800
Wire Wire Line
	1800 2750 1800 2800
Wire Wire Line
	2050 2750 2050 2800
Wire Wire Line
	2300 2750 2300 2800
Wire Wire Line
	1250 800  1250 900 
Wire Wire Line
	1250 1900 1250 1800
Text Label 10800 1450 0    30   ~ 0
VCC_A
$Comp
L R R14
U 1 1
P 10800 1650
F 0 "R14" V 10880 1650 50  0000 C CNN
F 1 "10k" V 10800 1650 50  0000 C CNN
F 2 "" V 10730 1650 30  0000 C CNN
F 3 "" H 10800 1650 30  0000 C CNN
	1    10800 1650
	1    0    0    -1  
$EndComp
Wire Wire Line
	10800 1450 10800 1500
Wire Wire Line
	10800 1800 10550 1800
Wire Wire Line
	4700 3600 4700 3650
Wire Wire Line
	4700 4000 4700 3950
Wire Wire Line
	4900 4100 4900 4050
Wire Wire Line
	4800 5500 4750 5500
Wire Wire Line
	4800 6100 4750 6100
Wire Wire Line
	1050 6750 1050 6700
Wire Wire Line
	1050 7050 1050 7100
Wire Wire Line
	800  7050 800  7100
Wire Wire Line
	800  6750 800  6700
NoConn ~ 3950 5300
NoConn ~ 3950 5200
NoConn ~ 3950 5100
NoConn ~ 3950 4500
NoConn ~ 3950 4400
NoConn ~ 3950 4300
NoConn ~ 3950 4200
NoConn ~ 3950 3800
NoConn ~ 3950 3900
NoConn ~ 3950 3400
NoConn ~ 3950 2800
NoConn ~ 3950 2900
NoConn ~ 3950 1700
Wire Wire Line
	2000 3750 2000 3700
Wire Wire Line
	2000 4050 2000 4100
Wire Wire Line
	1800 3700 2450 3700
Wire Wire Line
	4800 2500 4700 2500
Wire Wire Line
	4700 2600 4800 2600
$EndSCHEMATC
